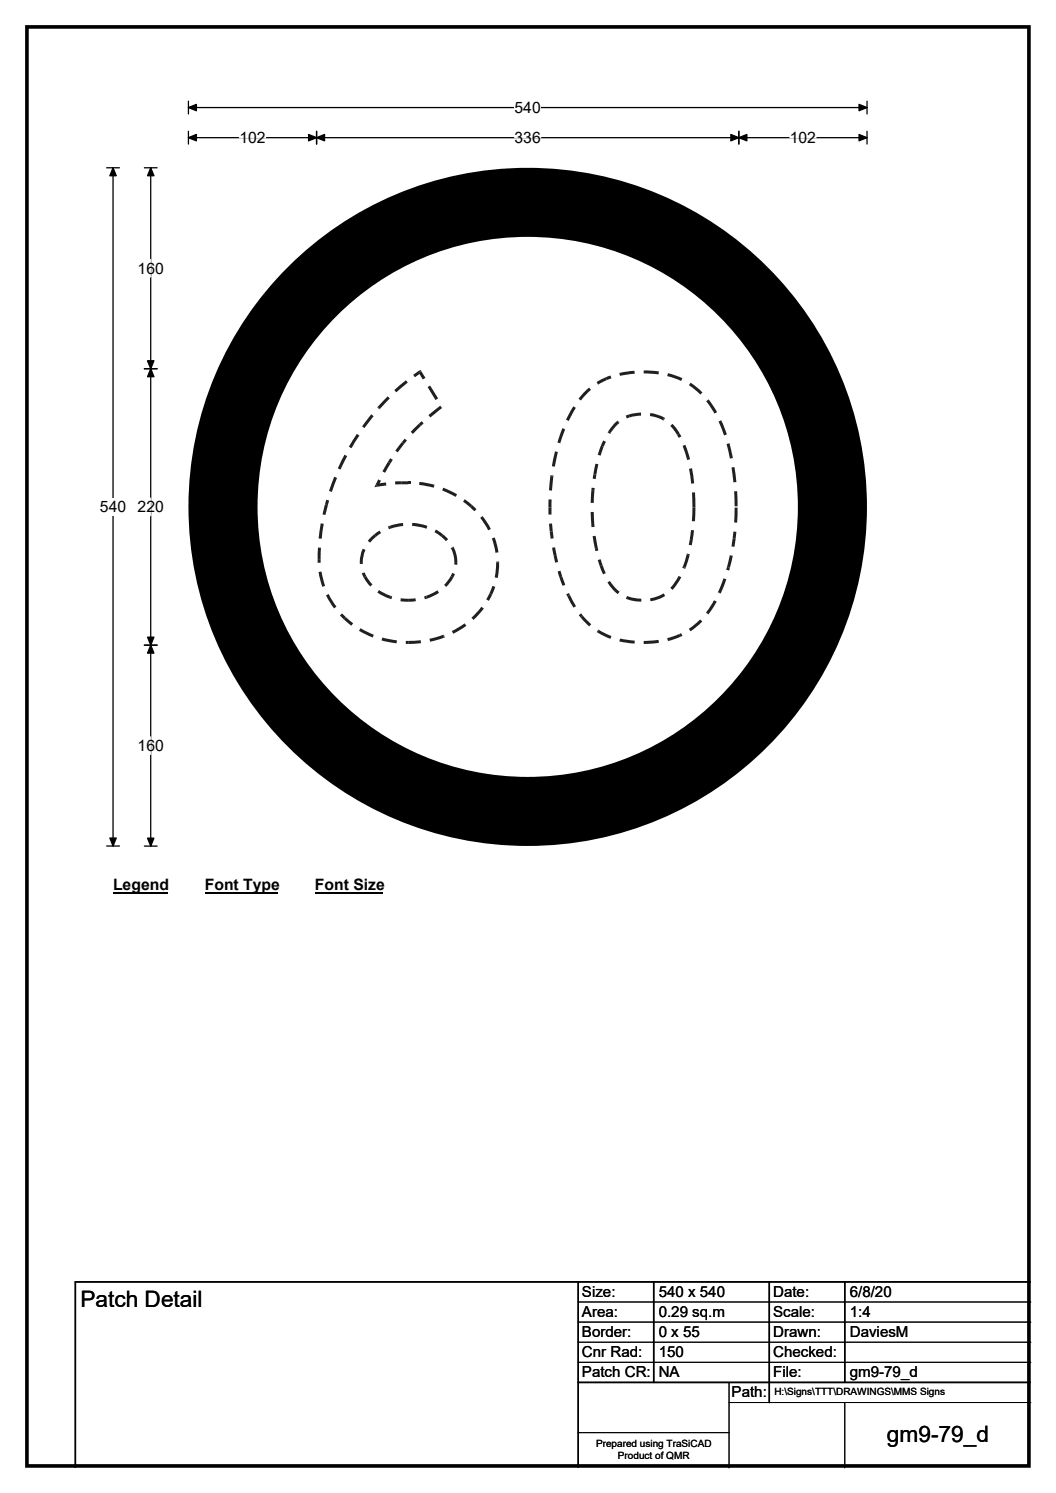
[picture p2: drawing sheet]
<svg xmlns="http://www.w3.org/2000/svg" width="210mm" height="297mm" viewBox="0 0 210 297" stroke-linecap="round" stroke-linejoin="round" font-family="sans-serif">
<path d="M5.4 5.4h199.2v286.3h-199.2z" fill="none" stroke="#000" stroke-width=".72"/>
<path d="M37.5 21.4h134.9M37.5 20.1v2.6M172.4 20.1v2.6" fill="none" stroke="#000" stroke-width=".25"/>
<path d="M37.5 21.4l1.6-.6v1.2zM170.8 20.8l1.6 .6-1.6 .6z" fill="#000" stroke="#000" stroke-width=".25"/>
<path d="M102.3 19.7h5.2v3.5h-5.2z" fill="#fff"/>
<path d="M21.2 33.4h2.5M22.5 33.4v134.9M37.5 27.4h134.9M37.5 26.1v2.6M62.9 26.1v2.6M146.9 26.1v2.6M172.4 26.1v2.6M21.2 168.3h2.5" fill="none" stroke="#000" stroke-width=".25"/>
<path d="M22.5 33.4l.6 1.6h-1.3zM37.5 27.4l1.6-.6v1.2zM62.9 27.4l1.6-.6v1.2zM61.4 26.8l1.5 .6-1.5 .6zM145.3 26.8l1.6 .6-1.6 .6zM146.9 27.4l1.6-.6v1.2zM170.8 26.8l1.6 .6-1.6 .6zM21.8 166.7h1.3l-.6 1.6z" fill="#000" stroke="#000" stroke-width=".25"/>
<path d="M47.6 27.4h5.2M102.3 27.4h5.2M157.1 27.4h5.2" fill="none" stroke="#fff" stroke-width=".25"/>
<path d="M19.9 99.1h5.2v3.5h-5.2z" fill="#fff"/>
<path d="M28.7 33.4h2.5M30 33.4v134.9M28.7 73.4h2.5M28.7 128.4h2.5M28.7 168.3h2.5" fill="none" stroke="#000" stroke-width=".25"/>
<path d="M30 33.4l.6 1.6h-1.3zM30 73.4l.6 1.6h-1.3zM29.3 71.8h1.3l-.6 1.6zM29.3 126.8h1.3l-.6 1.6zM30 128.4l.6 1.5h-1.3zM29.3 166.8h1.3l-.6 1.5z" fill="#000" stroke="#000" stroke-width=".25"/>
<path d="M30 51.6v3.5M30 99.1v3.5M30 146.6v3.5" fill="none" stroke="#fff" stroke-width=".25"/>
<path d="M22.5 174.3h10.7v3.5h-10.7z" fill="#fff"/>
<path d="M22.5 177.6h10.7" fill="none" stroke="#000" stroke-width=".32"/>
<path d="M40.7 174.3h14.4v3.5h-14.4z" fill="#fff"/>
<path d="M40.7 177.6h14.4" fill="none" stroke="#000" stroke-width=".32"/>
<path d="M62.6 174.3h13.5v3.5h-13.5z" fill="#fff"/>
<path d="M62.6 177.6h13.5" fill="none" stroke="#000" stroke-width=".32"/>
<circle cx="104.9" cy="100.8" r="67.5" fill="#fff"/>
<circle cx="104.9" cy="100.8" r="60.6" fill="none" stroke="#000" stroke-width="13.7"/>
<g fill="#221f20">
<path d="M98.7 112h.6l-.3 3-.6-.1z"/>
<path d="M97.9 116.6l.6 .2-.6 1.5-.6-.3z"/>
<path d="M97.3 118l.6 .3-.7 1.2-.5-.2z"/>
<path d="M95.7 120.7l.5 .4-2.1 2.2-.4-.4z"/>
<path d="M89.9 125.5l2.5-1.5 .3 .5-2.5 1.6z"/>
<path d="M88.1 126.3h.1l.3 .5-.2 .1z"/>
<path d="M85.4 127.1l2.7-.8 .2 .6-2.8 .8z"/>
<path d="M81.2 127.5l2.5-.1v.6l-2.5 .1z"/>
<path d="M80.7 127.5h.5v.6h-.5z"/>
<path d="M76 126.8l2.9 .6v.6l-3-.6z"/>
<path d="M74.3 126.3l-.2 .5z"/>
<path d="M71.7 125l2.6 1.3-.2 .5-2.7-1.3z"/>
<path d="M68.8 122.8l1.4 1.2-.3 .5-1.5-1.2z"/>
<path d="M67.6 122.4l.4-.4 .8 .8-.4 .5z"/>
<path d="M64.8 118.4l.6-.2 1.5 2.5-.5 .4z"/>
<path d="M63.4 113.8l.5-.1 .8 2.8-.6 .3z"/>
<path d="M63.2 111.3h.6v.7h-.6z"/>
<path d="M63.2 108.9l.6 .1v2.3h-.6z"/>
<path d="M63.8 104.1l.6 .1-.4 3-.6-.1z"/>
<path d="M64.6 100.4l.6 .1-.5 2-.6-.2z"/>
<path d="M64.9 99.4l.5 .2-.2 .9-.6-.1z"/>
<path d="M66.5 94.8l.5 .3-1 2.8-.6-.2z"/>
<path d="M68.5 90.5l.5 .2-1.3 2.7-.5-.2z"/>
<path d="M71 86.3l.5 .4-1.6 2.5-.5-.3z"/>
<path d="M73.8 82.4l.5 .4-1.8 2.4-.5-.4z"/>
<path d="M75 81h.1l.4 .4z"/>
<path d="M77 78.9l.1-.1 .4 .5-2 2.1-.4-.4z"/>
<path d="M78.4 77.6l2.3-2 .4 .5-2.3 2z"/>
<path d="M82.2 74.6l1.1-.9 .5 .1-.6 .3 .5 .2-1.2 .8z"/>
<path d="M83.3 73.7l.3-.1 .2 .2z"/>
<path d="M83.2 74.1l.6-.3 .8 1.4-.5 .3z"/>
<path d="M85 77l.5-.3 1.6 2.6-.5 .3z"/>
<path d="M85.2 82.6l2.3-1.9 .4 .5-2.3 1.9z"/>
<path d="M83.3 84.3l.5-.5 .4 .4-.5 .5z"/>
<path d="M82.6 85l.7-.7 .4 .4-1.6 1.6-.4-.4z"/>
<path d="M80.5 87.3l.4 .4-.5 .6-.5-.4z"/>
<path d="M79.9 87.9l.5 .4-1.3 1.7-.5-.3z"/>
<path d="M77.6 91.2l.5 .3-.4 .7-.5-.3z"/>
<path d="M77.2 91.9l.5 .3-1.1 1.9-.5-.4z"/>
<path d="M75.2 95.4l.6 .3-.6 1-.3-.4 .1 .5-.3-.4z"/>
<path d="M74.7 96.4l.3 .4-.6 .1z"/>
<path d="M74.9 96.3l1.9-.3v.6l-1.8 .2z"/>
<path d="M78.5 95.8h1.3v.6h-1.2z"/>
<path d="M79.8 95.8h1.4v.6h-1.4z"/>
<path d="M81.2 95.8h.4v.6h-.4z"/>
<path d="M83.4 95.9l3 .6-.2 .5-2.9-.5z"/>
<path d="M88.1 97l-.2 .6z"/>
<path d="M88.1 97l2.8 1.3-.3 .5-2.7-1.2z"/>
<path d="M92.4 99.3l1.5 1.2-.4 .4-1.4-1.1z"/>
<path d="M93.9 100.5l.8 .8-.4 .4-.8-.8z"/>
<path d="M95.5 103l.5-.3 1.6 2.5-.6 .3z"/>
<path d="M97.8 107.1l.6-.1 .7 2.9-.6 .1z"/>
<path d="M98.7 111.7h.6v.3h-.6z"/>
<path d="M89.7 109.1l.5-.3a6.4 6.4 0 0 1 .7 3h-.6l-.1-1.3z"/>
<path d="M89.7 109.1l.5-.3z"/>
<path d="M88.1 106.3l1 1-.4 .4-1-.9z"/>
<path d="M86.7 105.4l1.4 .9-.4 .5-1.3-.9z"/>
<path d="M82 104l1.5 .2 1.5 .4-.2 .6-1.2-.3-1.7-.3z"/>
<path d="M77.4 104.6l2.7-.5 .1 .5-2.5 .6z"/>
<path d="M77.1 104.7l.3-.1 .3 .6-.4 .1z"/>
<path d="M74.4 106.3l1.1-.7 .3 .5-1 .7z"/>
<path d="M73.7 106.9l.7-.6 .4 .5-1.2 1.2-.5-.4z"/>
<path d="M72.1 109.2l.6 .2-.4 1-.2 1.4h-.6l.3-1.6z"/>
<path d="M71.5 111.8h.6l.1 .4h-.6z"/>
<path d="M71.9 114.1l.6-.2 .3 .7-.5 .3z"/>
<path d="M72.3 114.9l.5-.3 1.3 1.7-.5 .4z"/>
<path d="M75.4 117.4l2.3 1.1-.3 .6-2.3-1.2z"/>
<path d="M77.7 118.5l.3 .1-.2 .6-.4-.1z"/>
<path d="M79.7 119l1.5 .1v.6l-1.6-.1z"/>
<path d="M81.2 119.1l1.4-.1 .1 .6-1.5 .1z"/>
<path d="M84.3 118.7l.4-.2 .2 .6-.4 .1z"/>
<path d="M84.7 118.5l2.3-1.1 .3 .5-2.4 1.2z"/>
<path d="M89.6 114.6l.5 .3-1.4 1.9-.4-.4z"/>
<path d="M89.9 114l.6 .2-.4 .7-.5-.3z"/>
<path d="M90.3 111.8h.6v.6l-.6-.1z"/>
<path d="M146.1 101h.6l-.1 3-.6-.1z"/>
<path d="M145.8 105.7l.6 .1-.1 1.3h-.6z"/>
<path d="M145.7 107.1h.6l-.3 1.7-.6-.1z"/>
<path d="M145.1 110.5l.6 .1-.6 2.3-.5-.1z"/>
<path d="M144.6 112.8l.5 .1-.1 .6-.6-.2z"/>
<path d="M143.9 115.1l.5 .2-1.1 2.8-.5-.3z"/>
<path d="M142.8 117.8l.5 .3z"/>
<path d="M142 119.4l.5 .3-1.6 2.5-.5-.4z"/>
<path d="M140.4 121.8l.4 .5z"/>
<path d="M137 125.1l2.2-1.9 .5 .5-2.3 1.9z"/>
<path d="M135.1 126.1l.3-.1 .3 .5-.4 .2z"/>
<path d="M132.7 127l2.4-.9 .2 .6-2.5 .9z"/>
<path d="M128 127.5l2.9-.2 .1 .6-3 .2z"/>
<path d="M123.3 127l2.9 .5v.6l-3-.5z"/>
<path d="M119.1 125.3l2.5 1.2-.2 .6-2.6-1.3z"/>
<path d="M119 125.2l.1 .1-.3 .5h-.2z"/>
<path d="M115.4 122.9l.5-.4 1.7 1.7-.4 .4z"/>
<path d="M115.1 122.4l.4-.4 .4 .5-.5 .4z"/>
<path d="M112.8 118.7l.5-.3 1.3 2.2-.6 .3z"/>
<path d="M112.6 118.2l.5-.2 .2 .4-.5 .3z"/>
<path d="M111.2 114.9l.6-.2 .6 1.6-.5 .3z"/>
<path d="M110.9 113.7l.5-.2 .4 1.2-.6 .2z"/>
<path d="M110.1 110.5l.6-.1 .3 1.4-.6 .1z"/>
<path d="M109.8 109l.6-.1 .3 1.5-.6 .1z"/>
<path d="M109.3 105.7h.6l.2 1.4-.6 .1z"/>
<path d="M109.2 104.2l.6-.1 .1 1.6h-.6z"/>
<path d="M109.1 101h.6v1.4h-.6z"/>
<path d="M109.1 99.4h.6v1.6h-.6z"/>
<path d="M109.4 94.7l.6 .1-.2 2.8h-.6z"/>
<path d="M109.5 94.6h.6l-.1 .2-.6-.1z"/>
<path d="M110.4 89.8l.5 .1-.6 3-.6-.3z"/>
<path d="M111.8 85.2l.6 .2-1 2.8-.6-.2z"/>
<path d="M114 80.8l.5 .4-1.4 2.6-.6-.3z"/>
<path d="M116.3 77.8l.8-.7 .4 .5-2 2.1-.5-.4z"/>
<path d="M118.6 76l1.8-.9 .2 .5-1.6 .9z"/>
<path d="M120.4 75.1l1-.4 .2 .6-.9 .3z"/>
<path d="M123.1 74.2l3.1-.4v.6l-2.9 .4z"/>
<path d="M128 73.7l3 .2-.1 .6-2.9-.2z"/>
<path d="M132.8 74.3l2.9 .9-.3 .6-2.7-1z"/>
<path d="M137.3 76.1l2.4 2-.4 .4-2.3-1.9z"/>
<path d="M140.4 79.8l.5-.3 1.7 2.5-.6 .3z"/>
<path d="M142.9 83.9l.5-.3 1.1 2.8-.5 .2z"/>
<path d="M144.5 88.3l.6-.1 .6 2.9-.6 .1z"/>
<path d="M145.5 93l.5-.1 .4 3-.6 .1z"/>
<path d="M146 97.7h.6l.1 3h-.6z"/>
<path d="M137.6 98h.6l.1 3h-.6z"/>
<path d="M137 93.3l.6-.1 .4 3h-.6z"/>
<path d="M135.7 88.7l.6-.2 .9 2.9-.6 .1z"/>
<path d="M134.6 86.5l.5-.3 .4 .6-.5 .3z"/>
<path d="M133.3 84.7l.4-.4 .1 .1 1.3 1.8-.5 .3z"/>
<path d="M132.1 83.1l.1 .1-.3 .5-.1-.1z"/>
<path d="M129.3 82.2l1.4 .3 1.4 .6-.3 .5-1.4-.6-1.2-.2z"/>
<path d="M125 82.5l2.5-.4v.6l-2.3 .4z"/>
<path d="M124.4 82.7l.6-.2 .2 .6-.5 .1z"/>
<path d="M122.7 83.7l.5 .4z"/>
<path d="M122.3 84.1l.4-.4 .4 .5-1.6 1.9-.5-.3z"/>
<path d="M121 85.8l.5 .3-.2 .2-.5-.3z"/>
<path d="M120 87.6l.5 .3-.5 1-.5-.2z"/>
<path d="M119.5 88.7l.5 .2-.6 1.8-.5-.2z"/>
<path d="M118.4 92.2l.6 .2-.4 2-.6-.1z"/>
<path d="M118 94.3l.6 .1-.2 .9-.5-.1z"/>
<path d="M117.6 97l.6 .1v.6l-.6-.1z"/>
<path d="M117.6 97.6l.6 .1-.2 2.4h-.5z"/>
<path d="M117.5 101.9h.5l.2 2.9-.6 .1z"/>
<path d="M117.8 106.7l.6-.1 .5 2.4-.6 .1z"/>
<path d="M118.3 109.1l.6-.1 .1 .5-.6 .2z"/>
<path d="M118.9 111.4l.5-.1 .4 1.2-.5 .2z"/>
<path d="M119.3 112.7l.5-.2 .7 1.5-.6 .3z"/>
<path d="M120.8 115.9l.5-.3 .9 1.2 1 .9-.4 .5-1-1z"/>
<path d="M124.7 118.6l1.4 .4 1.4 .1v.6l-1.7-.2-1.3-.4z"/>
<path d="M129.3 119a6.6 6.6 0 0 0 2.7-1l.3 .6a7.4 7.4 0 0 1-3 1z"/>
<path d="M134.9 114.6l.6 .3-.8 1.3-1 1.2-.4-.5z"/>
<path d="M135.8 112.7l.5 .3-.1 .2-.5-.2z"/>
<path d="M136.5 110.3l.6 .2-.8 2.5-.5-.3z"/>
<path d="M136.6 110.1l.6 .2-.1 .2-.6-.2z"/>
<path d="M137.1 107.4l.7 .1-.3 1-.5-.1z"/>
<path d="M137.4 105.5h.6l-.2 2-.7-.1z"/>
<path d="M137.7 101h.6l-.1 2.7h-.6z"/>
</g>
<path d="M115 255v37M130 255v20M153 255v24M168 255v20M205 255h-190v37M115 275h90" fill="none" stroke="#000" stroke-width=".3"/>
<path d="M115 259h90M115 263h90M115 267h90M115 271h90M145 279h60M145 275v17M168 279v13M115 285h30" fill="none" stroke="#000" stroke-width=".2"/>
<g font-size="4.5">
<text x="16" y="260.1">Patch Detail</text>
<text x="176.4" y="286.9">gm9-79_d</text>
</g>
<g font-size="3.1">
<text x="102.3" y="22.5">540</text>
<text x="47.6" y="28.4">102</text>
<text x="102.3" y="28.4">336</text>
<text x="157.1" y="28.4">102</text>
<text x="27.4" y="54.4">160</text>
<text x="19.9" y="101.9">540</text>
<text x="27.4" y="101.9">220</text>
<text x="27.4" y="149.4">160</text>
<text x="22.5" y="177.1">Legend</text>
<text x="40.7" y="177.1">Font Type</text>
<text x="62.6" y="177.1">Font Size</text>
</g>
<g font-size="3">
<text x="115.7" y="258">Size:</text>
<text x="131" y="258">540 x 540</text>
<text x="153.7" y="258">Date:</text>
<text x="169" y="258">6/8/20</text>
<text x="115.7" y="262">Area:</text>
<text x="131" y="262">0.29 sq.m</text>
<text x="153.7" y="262">Scale:</text>
<text x="169" y="262">1:4</text>
<text x="115.7" y="266">Border:</text>
<text x="115.7" y="270">Cnr Rad:</text>
<text x="131" y="266">0 x 55</text>
<text x="131" y="270">150</text>
<text x="153.7" y="266">Drawn:</text>
<text x="153.7" y="270">Checked:</text>
<text x="169" y="266">DaviesM</text>
<text x="115.7" y="274">Patch CR:</text>
<text x="131" y="274">NA</text>
<text x="153.7" y="274">File:</text>
<text x="169" y="274">gm9-79_d</text>
<text x="145.5" y="278">Path:</text>
</g>
<g font-size="2">
<text x="154" y="277.6">H:\Signs\TTT\DRAWINGS\MMS Signs</text>
<text x="118.5" y="287.8">Prepared using TraSiCAD</text>
<text x="122.9" y="290.2">Product of QMR</text>
</g>
</svg>
